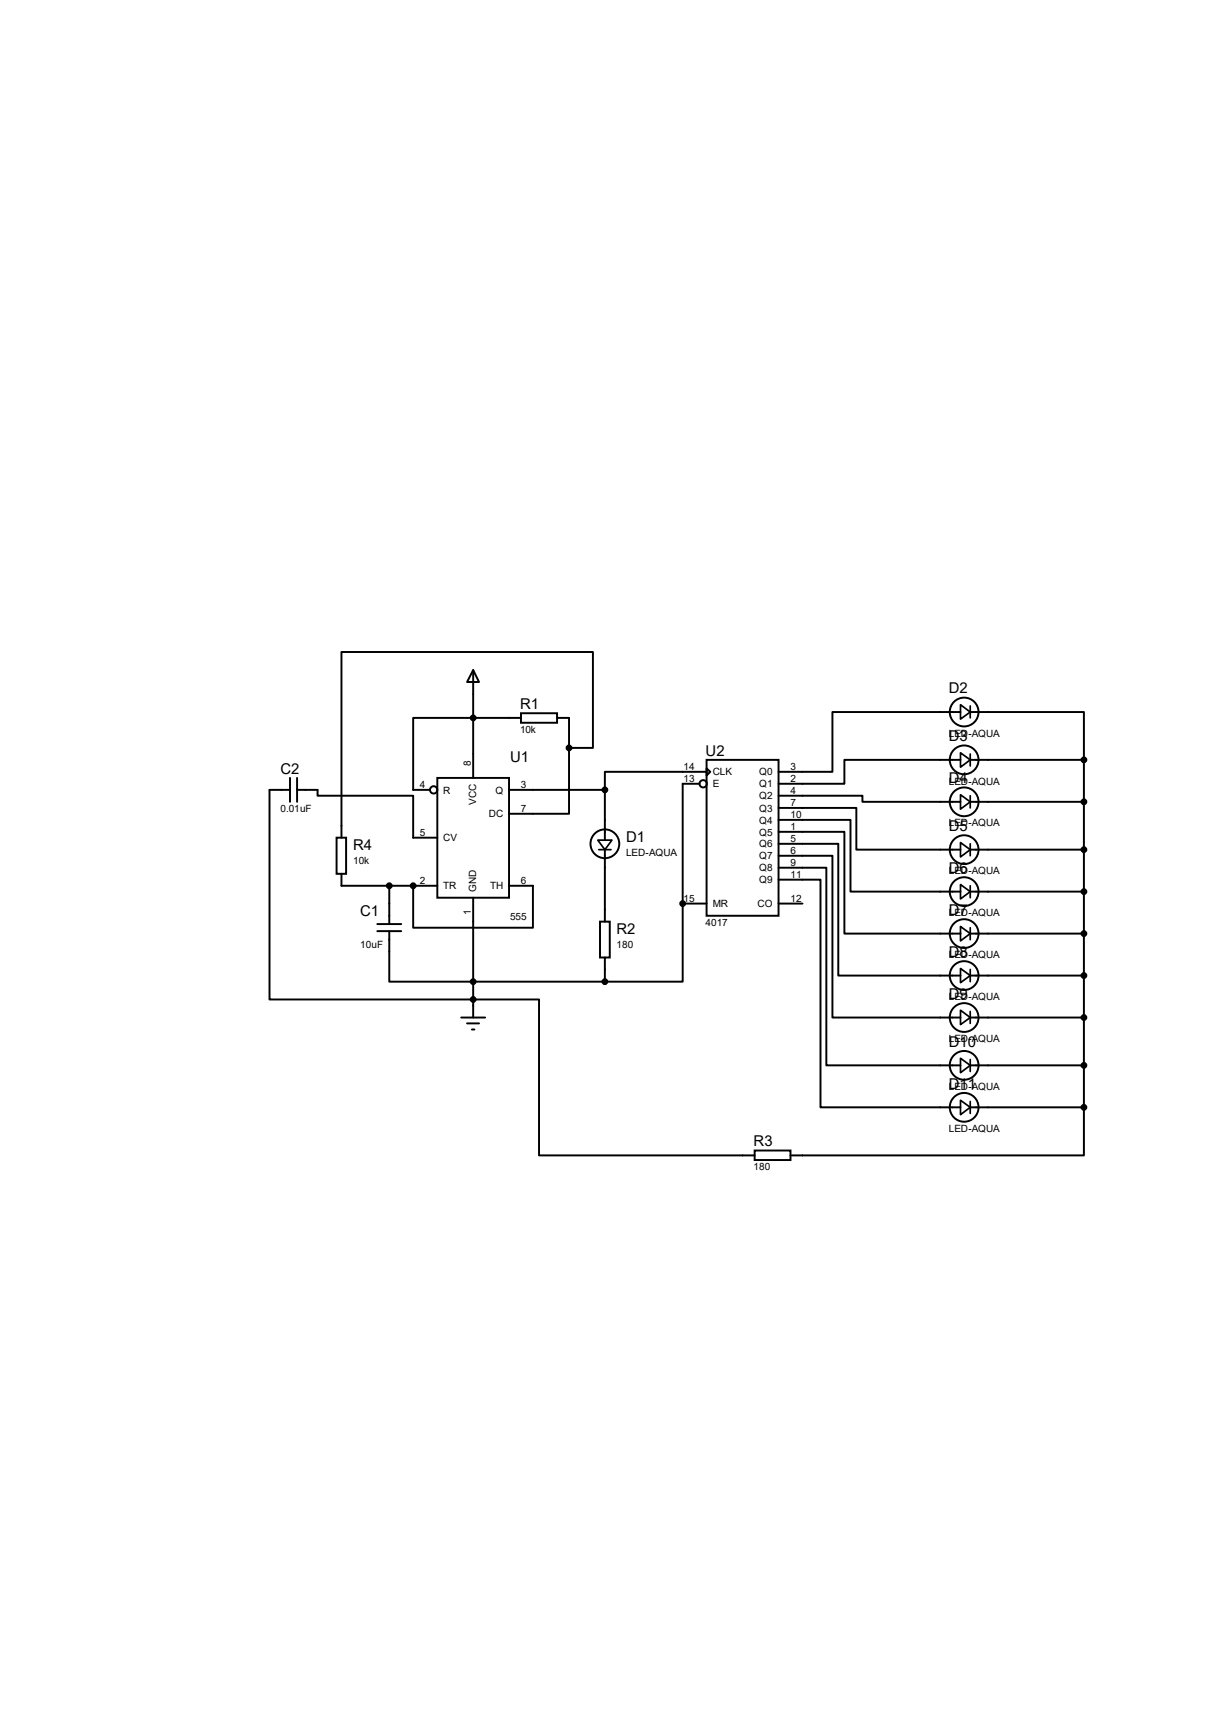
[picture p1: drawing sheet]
<svg xmlns="http://www.w3.org/2000/svg" width="210mm" height="297mm" viewBox="0 0 210 297" stroke-linecap="round" stroke-linejoin="round" font-family="sans-serif">
<g fill="none" stroke="#000" stroke-width=".34">
<path d="M82.1 116.2l1 2.1h-2zM82.1 116.2v18.8M50.3 137h-3.5v36.4h46.8v27h37.4M50.3 135v4.1M51.6 137h3.5v1h16.6v7.3h4.2M51.6 135v4.1M75.9 135h12.4v20.7h-12.4zM88.3 137h16.7M90.4 123.7h6.3v1.7h-6.3zM90.4 124.5h-18.7v12.5h2.9M96.7 124.5h2.1v5.3M98.8 129.8v11.4h-10.5"/>
<path d="M98.8 129.8h4.1v-16.7h-43.6v32.2M105 137v8.8M121.4 136h-2.9v20.8M122.6 131.8h12.5v27.1h-12.5zM122.6 133.3l.7 .6-.7 .6zM122.6 133.9h-17.6v3.1M135.1 138h14.6v1.1h17M166.7 123.5h-22.2v10.4h-9.4M166.7 131.8h-20.1v4.2h-11.5M168.4 123.5h19.7v8.3M168.4 131.8h19.7M168.4 139.1h19.7"/>
<path d="M188.1 131.8v60.3M58.4 145.3h1.7v6.3h-1.7zM59.3 151.6v2.1h16.6M67.6 153.7v6.6M71.7 153.7v7.3h20.8v-7.3h-4.2M82.1 155.7v20.8M104.1 159.9h1.7v6.2h-1.7zM105 147.4v12.5M118.5 156.8v13.5h-13.5M118.5 156.8h4.1M135.1 140.2h13.5v7.2h18.1M135.1 142.2h12.5v12.5h19.1"/>
<path d="M135.1 144.3h11.5v17.7h20.1M135.1 146.4h10.4v22.8h21.2M135.1 148.5h9.4v28h22.2M135.1 150.5h8.3v34.3h23.3M135.1 152.6h7.3v39.5h24.3M135.1 156.8h4.2M168.4 147.4h19.7M168.4 154.7h19.7M65.5 161.5h4.1M65.5 160.3h4.1M67.6 161.5v8.8h37.4M80.1 176.5h4.1"/>
<path d="M81.1 177.5h2M81.9 178.6h.4M105 166.1v4.2M168.4 162h19.7M168.4 169.2h19.7M168.4 176.5h19.7M131 199.6h6.2v1.7h-6.2zM168.4 184.8h19.7M168.4 192.1h19.7M188.1 192.1v8.3h-50.9"/>
<circle cx="75.3" cy="137" r=".64"/>
<circle cx="122" cy="136" r=".64"/>
<circle cx="167.3" cy="123.5" r="2.5"/>
<circle cx="167.3" cy="131.8" r="2.5"/>
<circle cx="167.3" cy="139.1" r="2.5"/>
<circle cx="105" cy="146.4" r="2.5"/>
<circle cx="167.3" cy="147.4" r="2.5"/>
<circle cx="167.3" cy="154.7" r="2.5"/>
<circle cx="167.3" cy="176.5" r="2.5"/>
<circle cx="167.3" cy="169.2" r="2.5"/>
<circle cx="167.3" cy="162" r="2.5"/>
<circle cx="167.3" cy="184.8" r="2.5"/>
<circle cx="167.3" cy="192.1" r="2.5"/>
</g>
<g fill="#000">
<circle cx="71.7" cy="153.7" r=".17"/>
<circle cx="118.5" cy="156.8" r=".17"/>
</g>
<g fill="#000" stroke="#000" stroke-width=".34">
<circle cx="82.1" cy="124.5" r=".42"/>
<circle cx="98.8" cy="129.8" r=".42"/>
<circle cx="105" cy="137" r=".42"/>
<circle cx="188.1" cy="131.8" r=".42"/>
<circle cx="188.1" cy="139.1" r=".42"/>
<circle cx="67.6" cy="153.7" r=".42"/>
<circle cx="71.7" cy="153.7" r=".42"/>
<circle cx="118.5" cy="156.8" r=".42"/>
<circle cx="188.1" cy="154.7" r=".42"/>
<circle cx="188.1" cy="147.4" r=".42"/>
<circle cx="82.1" cy="170.3" r=".42"/>
<circle cx="82.1" cy="173.4" r=".42"/>
<circle cx="105" cy="170.3" r=".42"/>
<circle cx="188.1" cy="162" r=".42"/>
<circle cx="188.1" cy="169.2" r=".42"/>
<circle cx="188.1" cy="176.5" r=".42"/>
<circle cx="188.1" cy="192.1" r=".42"/>
<circle cx="188.1" cy="184.8" r=".42"/>
</g>
<g fill="none" stroke="#000" stroke-width=".3">
<path d="M166.7 122.3l1.7 1.2-1.7 1.3zM166.7 130.6l1.7 1.2-1.7 1.3zM166.7 137.9l1.7 1.2-1.7 1.3zM168.4 122.5v2M168.4 130.8v2.1M168.4 138v2.2M103.8 145.8h2.4l-1.2 1.6zM103.9 147.4h2.1M166.7 146.2l1.7 1.2-1.7 1.3zM166.7 153.5l1.7 1.2-1.7 1.3zM168.4 146.4v2.1M168.4 153.7v2"/>
<path d="M166.7 160.7l1.7 1.3-1.7 1.2zM166.7 168l1.7 1.2-1.7 1.3zM166.7 175.3l1.7 1.2-1.7 1.3zM168.4 161v2M168.4 168.2v2.1M168.4 175.5v2M166.7 183.6l1.7 1.2-1.7 1.3zM166.7 190.9l1.7 1.2-1.7 1.3zM168.4 183.8v2.1M168.4 191.1v2.1"/>
</g>
<g font-size="2.6">
<text x="90.3" y="123">R1</text>
<text x="164.7" y="120.3">D2</text>
<text x="122.5" y="131.1">U2</text>
<text x="164.7" y="128.6">D3</text>
<text x="48.7" y="134.2">C2</text>
<text x="88.5" y="132.2">U1</text>
<text x="164.7" y="135.9">D4</text>
<text x="61.3" y="147.5">R4</text>
<text x="108.7" y="146.1">D1</text>
<text x="164.7" y="144.2">D5</text>
<text x="164.7" y="151.5">D6</text>
<text x="62.5" y="158.9">C1</text>
<text x="164.7" y="158.8">D7</text>
<text x="107" y="162.1">R2</text>
<text x="164.7" y="166">D8</text>
<text x="164.7" y="173.3">D9</text>
<text x="164.7" y="181.6">D10</text>
<text x="164.7" y="188.9">D11</text>
<text x="130.8" y="198.9">R3</text>
</g>
<g font-size="1.7">
<text x="90.3" y="127.2">10k</text>
<text x="164.7" y="127.8">LED-AQUA</text>
<text x="72.9" y="136.7">4</text>
<text x="76.9" y="137.7">R</text>
<text x="81.7" y="132.9" transform="rotate(-90 81.7 132.9)">8</text>
<text x="86" y="137.7">Q</text>
<text x="90.4" y="136.7">3</text>
<text x="118.7" y="133.6">14</text>
<text x="118.7" y="135.7">13</text>
<text x="123.7" y="134.5">CLK</text>
<text x="123.7" y="136.6">E</text>
<text x="131.8" y="134.5">Q0</text>
<text x="131.8" y="136.6">Q1</text>
<text x="137.2" y="133.6">3</text>
<text x="137.2" y="135.7">2</text>
<text x="137.2" y="137.8">4</text>
<text x="164.7" y="136.1">LED-AQUA</text>
<text x="48.7" y="140.9">0.01uF</text>
<text x="82.7" y="139.6" transform="rotate(-90 82.7 139.6)">VCC</text>
<text x="84.8" y="141.8">DC</text>
<text x="90.4" y="140.9">7</text>
<text x="131.8" y="138.7">Q2</text>
<text x="131.8" y="140.8">Q3</text>
<text x="131.8" y="142.9">Q4</text>
<text x="137.2" y="139.9">7</text>
<text x="137.2" y="141.9">10</text>
<text x="164.7" y="143.4">LED-AQUA</text>
<text x="61.3" y="149.9">10k</text>
<text x="72.9" y="145">5</text>
<text x="76.9" y="146">CV</text>
<text x="108.7" y="148.5">LED-AQUA</text>
<text x="131.8" y="144.9">Q5</text>
<text x="131.8" y="147">Q6</text>
<text x="131.8" y="149.1">Q7</text>
<text x="137.2" y="144">1</text>
<text x="137.2" y="146.1">5</text>
<text x="137.2" y="148.2">6</text>
<text x="72.9" y="153.4">2</text>
<text x="76.9" y="154.3">TR</text>
<text x="82.7" y="154.7" transform="rotate(-90 82.7 154.7)">GND</text>
<text x="85" y="154.3">TH</text>
<text x="90.4" y="153.4">6</text>
<text x="131.8" y="151.2">Q8</text>
<text x="131.8" y="153.2">Q9</text>
<text x="137.2" y="150.2">9</text>
<text x="137.2" y="152.3">11</text>
<text x="164.7" y="151.7">LED-AQUA</text>
<text x="81.7" y="158.8" transform="rotate(-90 81.7 158.8)">1</text>
<text x="88.5" y="159.6">555</text>
<text x="118.7" y="156.5">15</text>
<text x="122.5" y="160.6">4017</text>
<text x="123.7" y="157.4">MR</text>
<text x="131.5" y="157.4">CO</text>
<text x="137.2" y="156.5">12</text>
<text x="164.7" y="159">LED-AQUA</text>
<text x="62.5" y="164.5">10uF</text>
<text x="107" y="164.5">180</text>
<text x="164.7" y="166.2">LED-AQUA</text>
<text x="164.7" y="173.5">LED-AQUA</text>
<text x="164.7" y="180.8">LED-AQUA</text>
<text x="164.7" y="189.1">LED-AQUA</text>
<text x="164.7" y="196.4">LED-AQUA</text>
<text x="130.8" y="203">180</text>
</g>
</svg>
